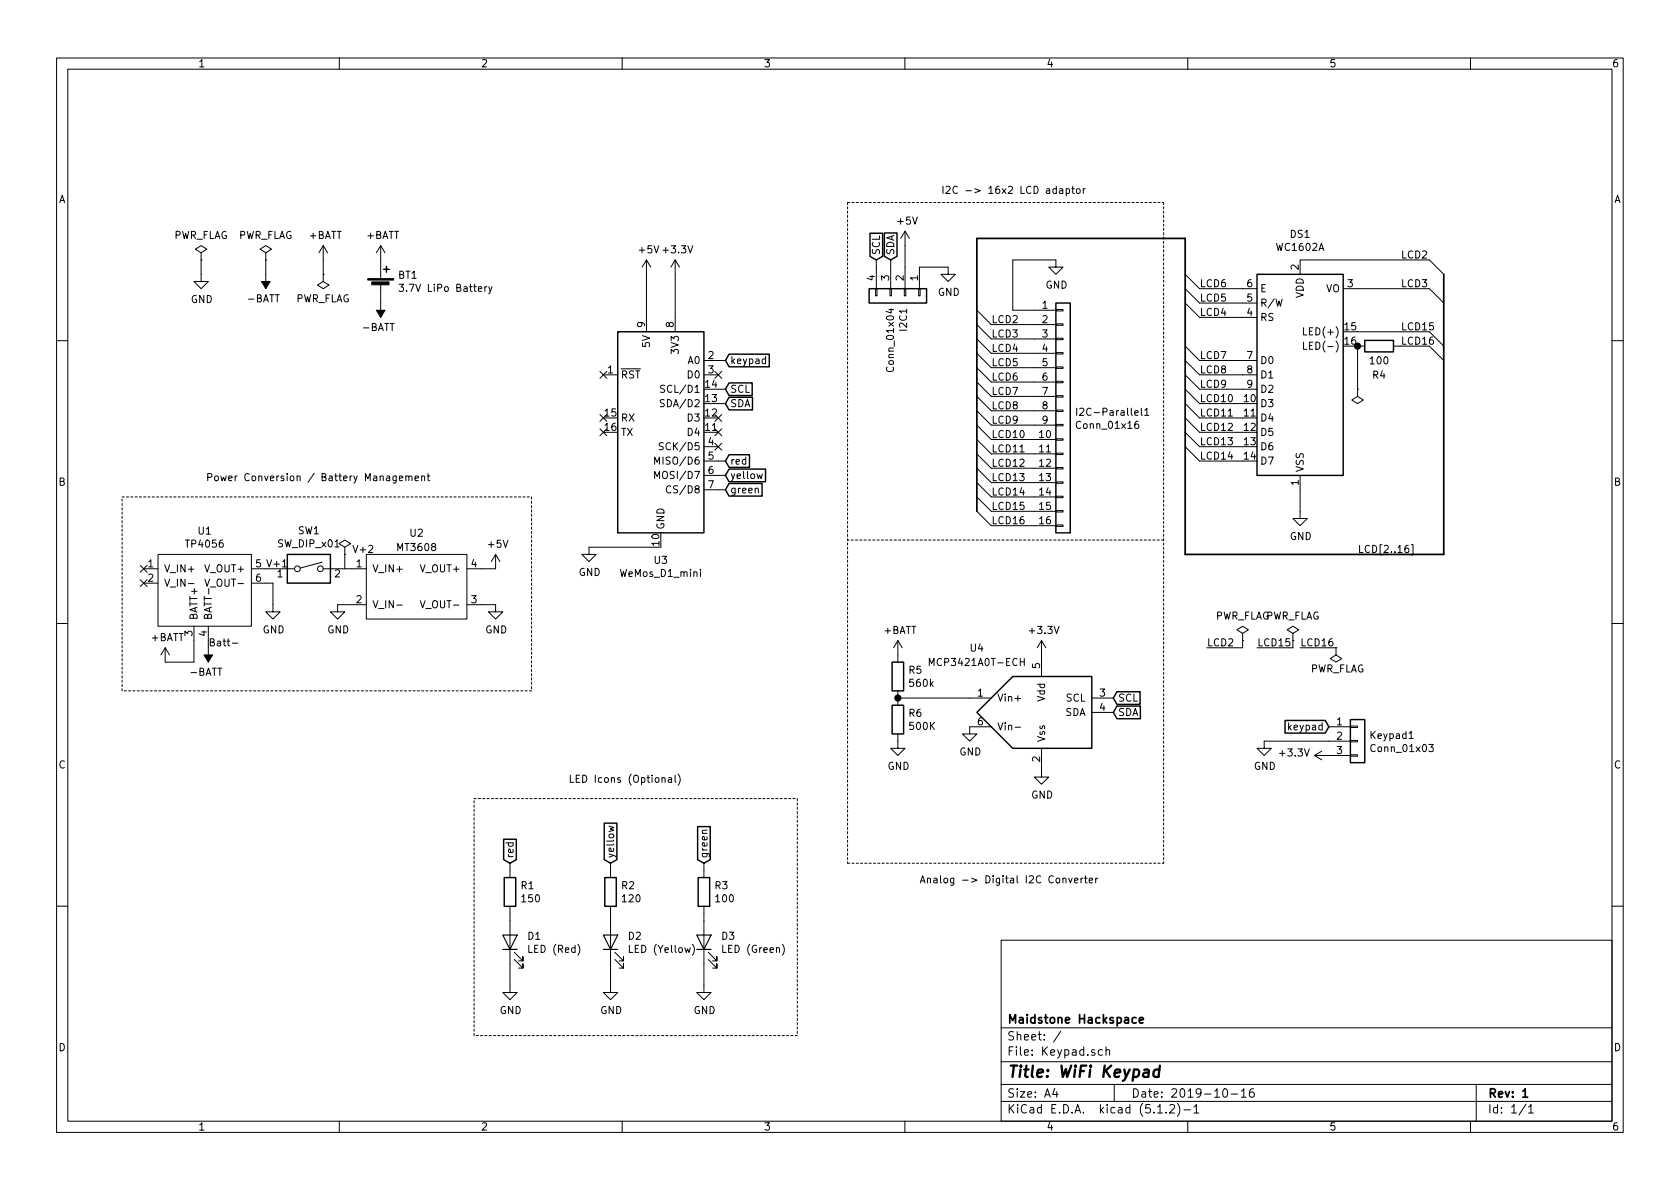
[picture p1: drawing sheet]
EESchema Schematic File Version 4
LIBS:Keypad-cache
EELAYER 29 0
EELAYER END
$Descr A4 11693 8268
encoding utf-8
Sheet 1 1
Title "WiFi Keypad"
Date "2019-10-16"
Rev "1"
Comp "Maidstone Hackspace"
Comment1 ""
Comment2 ""
Comment3 ""
Comment4 ""
$EndDescr
$Comp
L MCU_Module:WeMos_D1_mini U3
U 1 1
P 4600 3000
F 0 "U3" H 4600 2111 50  0000 C CNN
F 1 "WeMos_D1_mini" H 4600 2020 50  0000 C CNN
F 2 "Module:WEMOS_D1_mini_light" H 4600 1850 50  0001 C CNN
F 3 "https://wiki.wemos.cc/products:d1:d1_mini#documentation" H 2750 1850 50  0001 C CNN
	1    4600 3000
	1    0    0    -1  
$EndComp
$Comp
L Display_Character:WC1602A DS1
U 1 1
P 9050 2600
F 0 "DS1" H 9050 3581 50  0000 C CNN
F 1 "WC1602A" H 9050 3490 50  0000 C CNN
F 2 "Display:WC1602A" H 9050 1700 50  0001 C CIN
F 3 "http://www.wincomlcd.com/pdf/WC1602A-SFYLYHTC06.pdf" H 9750 2600 50  0001 C CNN
	1    9050 2600
	1    0    0    -1  
$EndComp
$Comp
L Connector_Generic:Conn_01x16 I2C-Parallel1
U 1 1
P 7400 2850
F 0 "I2C-Parallel1" H 7480 2842 50  0000 L CNN
F 1 "Conn_01x16" H 7480 2751 50  0000 L CNN
F 2 "Connector_PinHeader_2.54mm:PinHeader_1x16_P2.54mm_Vertical" H 7400 2850 50  0001 C CNN
F 3 "~" H 7400 2850 50  0001 C CNN
	1    7400 2850
	1    0    0    -1  
$EndComp
$Comp
L Connector_Generic:Conn_01x04 I2C1
U 1 1
P 6300 2050
F 0 "I2C1" H 6380 2042 50  0000 L CNN
F 1 "Conn_01x04" H 6380 1951 50  0000 L CNN
F 2 "Connector_PinHeader_2.54mm:PinHeader_1x04_P2.54mm_Vertical" H 6300 2050 50  0001 C CNN
F 3 "~" H 6300 2050 50  0001 C CNN
	1    6300 2050
	0    1    1    0   
$EndComp
$Comp
L power:GND #PWR025
U 1 1
P 9050 3550
F 0 "#PWR025" H 9050 3300 50  0001 C CNN
F 1 "GND" H 9055 3377 50  0000 C CNN
F 2 "" H 9050 3550 50  0001 C CNN
F 3 "" H 9050 3550 50  0001 C CNN
	1    9050 3550
	1    0    0    -1  
$EndComp
$Comp
L power:GND #PWR024
U 1 1
P 6600 1850
F 0 "#PWR024" H 6600 1600 50  0001 C CNN
F 1 "GND" H 6605 1677 50  0000 C CNN
F 2 "" H 6600 1850 50  0001 C CNN
F 3 "" H 6600 1850 50  0001 C CNN
	1    6600 1850
	1    0    0    -1  
$EndComp
$Comp
L power:GND #PWR018
U 1 1
P 4100 3800
F 0 "#PWR018" H 4100 3550 50  0001 C CNN
F 1 "GND" H 4105 3627 50  0000 C CNN
F 2 "" H 4100 3800 50  0001 C CNN
F 3 "" H 4100 3800 50  0001 C CNN
	1    4100 3800
	1    0    0    -1  
$EndComp
$Comp
L power:+3.3V #PWR020
U 1 1
P 4700 1900
F 0 "#PWR020" H 4700 1750 50  0001 C CNN
F 1 "+3.3V" H 4715 2073 50  0000 C CNN
F 2 "" H 4700 1900 50  0001 C CNN
F 3 "" H 4700 1900 50  0001 C CNN
	1    4700 1900
	1    0    0    -1  
$EndComp
$Comp
L power:GND #PWR017
U 1 1
P 1400 1900
F 0 "#PWR017" H 1400 1650 50  0001 C CNN
F 1 "GND" H 1405 1727 50  0000 C CNN
F 2 "" H 1400 1900 50  0001 C CNN
F 3 "" H 1400 1900 50  0001 C CNN
	1    1400 1900
	1    0    0    -1  
$EndComp
Wire Wire Line
	1400 1800 1400 1900
Wire Wire Line
	4700 1900 4700 2200
Wire Wire Line
	4600 3800 4100 3800
NoConn ~ 4200 2600
$Comp
L power:+5V #PWR019
U 1 1
P 4500 1900
F 0 "#PWR019" H 4500 1750 50  0001 C CNN
F 1 "+5V" H 4515 2073 50  0000 C CNN
F 2 "" H 4500 1900 50  0001 C CNN
F 3 "" H 4500 1900 50  0001 C CNN
	1    4500 1900
	1    0    0    -1  
$EndComp
Wire Wire Line
	4500 1900 4500 2200
$Comp
L power:+5V #PWR023
U 1 1
P 6300 1700
F 0 "#PWR023" H 6300 1550 50  0001 C CNN
F 1 "+5V" H 6315 1873 50  0000 C CNN
F 2 "" H 6300 1700 50  0001 C CNN
F 3 "" H 6300 1700 50  0001 C CNN
	1    6300 1700
	1    0    0    -1  
$EndComp
Wire Wire Line
	6400 1850 6600 1850
Wire Wire Line
	6300 1850 6300 1700
Text GLabel 5050 2700 2    50   Input ~ 0
SCL
Text GLabel 5050 2800 2    50   Input ~ 0
SDA
Text GLabel 6200 1800 1    50   Input ~ 0
SDA
Text GLabel 6100 1800 1    50   Input ~ 0
SCL
Wire Wire Line
	6100 1800 6100 1850
Wire Wire Line
	6200 1800 6200 1850
Wire Wire Line
	5050 2700 5000 2700
Wire Wire Line
	5050 2800 5000 2800
Wire Wire Line
	9050 3400 9050 3550
$Comp
L New_Library:MT3608 U2
U 1 1
P 2900 4050
F 0 "U2" H 2900 4400 50  0000 C CNN
F 1 "MT3608" H 2900 4300 50  0000 C CNN
F 2 "Keypad:MT3608_module_SMT" H 2900 4050 50  0001 C CNN
F 3 "" H 2900 4050 50  0001 C CNN
	1    2900 4050
	1    0    0    -1  
$EndComp
$Comp
L power:+5V #PWR013
U 1 1
P 3450 3950
F 0 "#PWR013" H 3450 3800 50  0001 C CNN
F 1 "+5V" H 3465 4123 50  0000 C CNN
F 2 "" H 3450 3950 50  0001 C CNN
F 3 "" H 3450 3950 50  0001 C CNN
	1    3450 3950
	1    0    0    -1  
$EndComp
$Comp
L power:GND #PWR014
U 1 1
P 3450 4200
F 0 "#PWR014" H 3450 3950 50  0001 C CNN
F 1 "GND" H 3455 4027 50  0000 C CNN
F 2 "" H 3450 4200 50  0001 C CNN
F 3 "" H 3450 4200 50  0001 C CNN
	1    3450 4200
	1    0    0    -1  
$EndComp
Wire Wire Line
	3450 4200 3350 4200
Wire Wire Line
	3450 3950 3350 3950
$Comp
L power:GND #PWR02
U 1 1
P 2350 4200
F 0 "#PWR02" H 2350 3950 50  0001 C CNN
F 1 "GND" H 2355 4027 50  0000 C CNN
F 2 "" H 2350 4200 50  0001 C CNN
F 3 "" H 2350 4200 50  0001 C CNN
	1    2350 4200
	1    0    0    -1  
$EndComp
Wire Wire Line
	2350 4200 2450 4200
$Comp
L power:+BATT #PWR07
U 1 1
P 2250 1800
F 0 "#PWR07" H 2250 1650 50  0001 C CNN
F 1 "+BATT" H 2265 1973 50  0000 C CNN
F 2 "" H 2250 1800 50  0001 C CNN
F 3 "" H 2250 1800 50  0001 C CNN
	1    2250 1800
	1    0    0    -1  
$EndComp
$Comp
L power:PWR_FLAG #FLG01
U 1 1
P 2250 1900
F 0 "#FLG01" H 2250 1975 50  0001 C CNN
F 1 "PWR_FLAG" H 2250 2073 50  0000 C CNN
F 2 "" H 2250 1900 50  0001 C CNN
F 3 "~" H 2250 1900 50  0001 C CNN
	1    2250 1900
	-1   0    0    1   
$EndComp
Wire Wire Line
	2250 1900 2250 1800
$Comp
L power:-BATT #PWR05
U 1 1
P 1850 1900
F 0 "#PWR05" H 1850 1750 50  0001 C CNN
F 1 "-BATT" H 1865 2073 50  0000 C CNN
F 2 "" H 1850 1900 50  0001 C CNN
F 3 "" H 1850 1900 50  0001 C CNN
	1    1850 1900
	-1   0    0    1   
$EndComp
Wire Wire Line
	1850 1900 1850 1800
$Comp
L New_Library:TP4056 U1
U 1 1
P 1400 4000
F 0 "U1" H 1425 4315 50  0000 C CNN
F 1 "TP4056" H 1425 4224 50  0000 C CNN
F 2 "Keypad:4056E_LiIon_loader_SMT" H 1400 4000 50  0001 C CNN
F 3 "" H 1400 4000 50  0001 C CNN
	1    1400 4000
	1    0    0    -1  
$EndComp
NoConn ~ 1000 3950
NoConn ~ 1000 4050
$Comp
L power:+BATT #PWR03
U 1 1
P 1150 4600
F 0 "#PWR03" H 1150 4450 50  0001 C CNN
F 1 "+BATT" H 1165 4773 50  0000 C CNN
F 2 "" H 1150 4600 50  0001 C CNN
F 3 "" H 1150 4600 50  0001 C CNN
	1    1150 4600
	1    0    0    -1  
$EndComp
$Comp
L power:GND #PWR012
U 1 1
P 1900 4200
F 0 "#PWR012" H 1900 3950 50  0001 C CNN
F 1 "GND" H 1905 4027 50  0000 C CNN
F 2 "" H 1900 4200 50  0001 C CNN
F 3 "" H 1900 4200 50  0001 C CNN
	1    1900 4200
	1    0    0    -1  
$EndComp
Wire Wire Line
	1850 4050 1900 4050
Wire Wire Line
	1450 4450 1450 4500
Wire Wire Line
	1350 4450 1350 4600
Wire Wire Line
	1350 4600 1150 4600
$Comp
L power:+BATT #PWR08
U 1 1
P 2650 1800
F 0 "#PWR08" H 2650 1650 50  0001 C CNN
F 1 "+BATT" H 2665 1973 50  0000 C CNN
F 2 "" H 2650 1800 50  0001 C CNN
F 3 "" H 2650 1800 50  0001 C CNN
	1    2650 1800
	1    0    0    -1  
$EndComp
$Comp
L Device:R R5
U 1 1
P 6250 4700
F 0 "R5" H 6320 4746 50  0000 L CNN
F 1 "560k" H 6320 4655 50  0000 L CNN
F 2 "Resistor_THT:R_Axial_DIN0207_L6.3mm_D2.5mm_P10.16mm_Horizontal" V 6180 4700 50  0001 C CNN
F 3 "~" H 6250 4700 50  0001 C CNN
	1    6250 4700
	1    0    0    -1  
$EndComp
$Comp
L power:+BATT #PWR027
U 1 1
P 6250 4550
F 0 "#PWR027" H 6250 4400 50  0001 C CNN
F 1 "+BATT" H 6265 4723 50  0000 C CNN
F 2 "" H 6250 4550 50  0001 C CNN
F 3 "" H 6250 4550 50  0001 C CNN
	1    6250 4550
	1    0    0    -1  
$EndComp
Wire Wire Line
	5000 2500 5050 2500
$Comp
L power:GND #PWR0101
U 1 1
P 7350 1800
F 0 "#PWR0101" H 7350 1550 50  0001 C CNN
F 1 "GND" H 7355 1627 50  0000 C CNN
F 2 "" H 7350 1800 50  0001 C CNN
F 3 "" H 7350 1800 50  0001 C CNN
	1    7350 1800
	1    0    0    -1  
$EndComp
Wire Wire Line
	7200 2150 7050 2150
Wire Wire Line
	7050 2150 7050 1800
Wire Wire Line
	7050 1800 7350 1800
Wire Wire Line
	7200 2250 6900 2250
Wire Wire Line
	7200 2350 6900 2350
Wire Wire Line
	7200 2450 6900 2450
Wire Wire Line
	7200 2550 6900 2550
Wire Wire Line
	7200 2650 6900 2650
Wire Wire Line
	7200 2750 6900 2750
Wire Wire Line
	7200 2850 6900 2850
Wire Wire Line
	7200 2950 6900 2950
Wire Wire Line
	7200 3050 6900 3050
Wire Wire Line
	7200 3150 6900 3150
Wire Wire Line
	7200 3250 6900 3250
Wire Wire Line
	7200 3350 6900 3350
Wire Wire Line
	7200 3450 6900 3450
Wire Wire Line
	7200 3550 6900 3550
Wire Wire Line
	7200 3650 6900 3650
Text Label 6900 2250 0    50   ~ 0
LCD2
Text Label 6900 2350 0    50   ~ 0
LCD3
Text Label 6900 2450 0    50   ~ 0
LCD4
Text Label 6900 2550 0    50   ~ 0
LCD5
Text Label 6900 2650 0    50   ~ 0
LCD6
Text Label 6900 2750 0    50   ~ 0
LCD7
Text Label 6900 2850 0    50   ~ 0
LCD8
Text Label 6900 2950 0    50   ~ 0
LCD9
Text Label 6900 3050 0    50   ~ 0
LCD10
Text Label 6900 3150 0    50   ~ 0
LCD11
Text Label 6900 3250 0    50   ~ 0
LCD12
Text Label 6900 3350 0    50   ~ 0
LCD13
Text Label 6900 3450 0    50   ~ 0
LCD14
Text Label 6900 3550 0    50   ~ 0
LCD15
Text Label 6900 3650 0    50   ~ 0
LCD16
Wire Wire Line
	9050 1800 9950 1800
Wire Wire Line
	9450 2000 9950 2000
Wire Wire Line
	9450 2300 9950 2300
Wire Wire Line
	8650 2000 8350 2000
Wire Wire Line
	8650 2100 8350 2100
Wire Wire Line
	8650 2200 8350 2200
Wire Wire Line
	8650 2500 8350 2500
Wire Wire Line
	8650 2600 8350 2600
Wire Wire Line
	8650 2700 8350 2700
Wire Wire Line
	8650 2800 8350 2800
Wire Wire Line
	8650 2900 8350 2900
Wire Wire Line
	8650 3000 8350 3000
Wire Wire Line
	8650 3100 8350 3100
Wire Wire Line
	8650 3200 8350 3200
Entry Wire Line
	6800 2150 6900 2250
Entry Wire Line
	6800 2250 6900 2350
Entry Wire Line
	6800 2350 6900 2450
Entry Wire Line
	6800 2450 6900 2550
Entry Wire Line
	6800 2550 6900 2650
Entry Wire Line
	6800 2650 6900 2750
Entry Wire Line
	6800 2750 6900 2850
Entry Wire Line
	6800 2850 6900 2950
Entry Wire Line
	6800 2950 6900 3050
Entry Wire Line
	6800 3050 6900 3150
Entry Wire Line
	6800 3150 6900 3250
Entry Wire Line
	6800 3250 6900 3350
Entry Wire Line
	6800 3350 6900 3450
Entry Wire Line
	6800 3450 6900 3550
Entry Wire Line
	6800 3550 6900 3650
Entry Wire Line
	8350 2000 8250 1900
Entry Wire Line
	8250 2000 8350 2100
Entry Wire Line
	8250 2100 8350 2200
Entry Wire Line
	8250 2400 8350 2500
Entry Wire Line
	8250 2500 8350 2600
Entry Wire Line
	8250 2600 8350 2700
Entry Wire Line
	8250 2700 8350 2800
Entry Wire Line
	8250 2800 8350 2900
Entry Wire Line
	8250 2900 8350 3000
Entry Wire Line
	8250 3000 8350 3100
Entry Wire Line
	8250 3100 8350 3200
Entry Wire Line
	9950 1800 10050 1900
Entry Wire Line
	9950 2000 10050 2100
Entry Wire Line
	9950 2300 10050 2400
Entry Wire Line
	9950 2400 10050 2500
Wire Bus Line
	8250 3850 10050 3850
Text Label 9450 3850 0    50   ~ 0
LCD[2..16]
Text Label 9750 1800 0    50   ~ 0
LCD2
Text Label 9750 2000 0    50   ~ 0
LCD3
Text Label 9750 2300 0    50   ~ 0
LCD15
Text Label 8350 2500 0    50   ~ 0
LCD7
Text Label 8350 2600 0    50   ~ 0
LCD8
Text Label 8350 2700 0    50   ~ 0
LCD9
Text Label 8350 2800 0    50   ~ 0
LCD10
Text Label 8350 2900 0    50   ~ 0
LCD11
Text Label 8350 3000 0    50   ~ 0
LCD12
Text Label 8350 3100 0    50   ~ 0
LCD13
Text Label 8350 3200 0    50   ~ 0
LCD14
Text Label 8350 2200 0    50   ~ 0
LCD4
Text Label 8350 2100 0    50   ~ 0
LCD5
Text Label 8350 2000 0    50   ~ 0
LCD6
Wire Bus Line
	6800 1650 8250 1650
$Comp
L power:-BATT #PWR06
U 1 1
P 1450 4500
F 0 "#PWR06" H 1450 4350 50  0001 C CNN
F 1 "-BATT" H 1465 4673 50  0000 C CNN
F 2 "" H 1450 4500 50  0001 C CNN
F 3 "" H 1450 4500 50  0001 C CNN
	1    1450 4500
	-1   0    0    1   
$EndComp
$Comp
L power:-BATT #PWR09
U 1 1
P 2650 2100
F 0 "#PWR09" H 2650 1950 50  0001 C CNN
F 1 "-BATT" H 2665 2273 50  0000 C CNN
F 2 "" H 2650 2100 50  0001 C CNN
F 3 "" H 2650 2100 50  0001 C CNN
	1    2650 2100
	-1   0    0    1   
$EndComp
$Comp
L power:PWR_FLAG #FLG0101
U 1 1
P 1850 1800
F 0 "#FLG0101" H 1850 1875 50  0001 C CNN
F 1 "PWR_FLAG" H 1850 1973 50  0000 C CNN
F 2 "" H 1850 1800 50  0001 C CNN
F 3 "~" H 1850 1800 50  0001 C CNN
	1    1850 1800
	1    0    0    -1  
$EndComp
$Comp
L power:PWR_FLAG #FLG0102
U 1 1
P 1400 1800
F 0 "#FLG0102" H 1400 1875 50  0001 C CNN
F 1 "PWR_FLAG" H 1400 1973 50  0000 C CNN
F 2 "" H 1400 1800 50  0001 C CNN
F 3 "~" H 1400 1800 50  0001 C CNN
	1    1400 1800
	1    0    0    -1  
$EndComp
Wire Wire Line
	4900 6700 4900 6850
Wire Wire Line
	4900 6350 4900 6400
Wire Wire Line
	4900 6000 4900 6050
Wire Wire Line
	4250 6350 4250 6400
Wire Wire Line
	4250 6000 4250 6050
Wire Wire Line
	3550 6350 3550 6400
$Comp
L power:GND #PWR022
U 1 1
P 4900 6850
F 0 "#PWR022" H 4900 6600 50  0001 C CNN
F 1 "GND" H 4905 6677 50  0000 C CNN
F 2 "" H 4900 6850 50  0001 C CNN
F 3 "" H 4900 6850 50  0001 C CNN
	1    4900 6850
	1    0    0    -1  
$EndComp
$Comp
L Device:R R3
U 1 1
P 4900 6200
F 0 "R3" H 4970 6246 50  0000 L CNN
F 1 "100" H 4970 6155 50  0000 L CNN
F 2 "Resistor_THT:R_Axial_DIN0207_L6.3mm_D2.5mm_P10.16mm_Horizontal" V 4830 6200 50  0001 C CNN
F 3 "~" H 4900 6200 50  0001 C CNN
	1    4900 6200
	1    0    0    -1  
$EndComp
$Comp
L Device:R R2
U 1 1
P 4250 6200
F 0 "R2" H 4320 6246 50  0000 L CNN
F 1 "120" H 4320 6155 50  0000 L CNN
F 2 "Resistor_THT:R_Axial_DIN0207_L6.3mm_D2.5mm_P10.16mm_Horizontal" V 4180 6200 50  0001 C CNN
F 3 "~" H 4250 6200 50  0001 C CNN
	1    4250 6200
	1    0    0    -1  
$EndComp
$Comp
L Device:R R1
U 1 1
P 3550 6200
F 0 "R1" H 3620 6246 50  0000 L CNN
F 1 "150" H 3620 6155 50  0000 L CNN
F 2 "Resistor_THT:R_Axial_DIN0207_L6.3mm_D2.5mm_P10.16mm_Horizontal" V 3480 6200 50  0001 C CNN
F 3 "~" H 3550 6200 50  0001 C CNN
	1    3550 6200
	1    0    0    -1  
$EndComp
$Comp
L Device:LED D3
U 1 1
P 4900 6550
F 0 "D3" V 4939 6433 50  0000 R CNN
F 1 "LED (Green)" V 4848 6433 50  0000 R CNN
F 2 "LED_THT:LED_D3.0mm" H 4900 6550 50  0001 C CNN
F 3 "~" H 4900 6550 50  0001 C CNN
	1    4900 6550
	0    -1   -1   0   
$EndComp
$Comp
L Device:LED D2
U 1 1
P 4250 6550
F 0 "D2" V 4289 6433 50  0000 R CNN
F 1 "LED (Yellow)" V 4198 6433 50  0000 R CNN
F 2 "LED_THT:LED_D3.0mm" H 4250 6550 50  0001 C CNN
F 3 "~" H 4250 6550 50  0001 C CNN
	1    4250 6550
	0    -1   -1   0   
$EndComp
$Comp
L Device:LED D1
U 1 1
P 3550 6550
F 0 "D1" V 3589 6433 50  0000 R CNN
F 1 "LED (Red)" V 3498 6433 50  0000 R CNN
F 2 "LED_THT:LED_D3.0mm" H 3550 6550 50  0001 C CNN
F 3 "~" H 3550 6550 50  0001 C CNN
	1    3550 6550
	0    -1   -1   0   
$EndComp
$Comp
L Device:Battery_Cell BT1
U 1 1
P 2650 2000
F 0 "BT1" H 2768 2096 50  0000 L CNN
F 1 "3.7V LiPo Battery" H 2768 2005 50  0000 L CNN
F 2 "Connector_JST:JST_XH_B2B-XH-A_1x02_P2.50mm_Vertical" V 2650 2060 50  0001 C CNN
F 3 "~" V 2650 2060 50  0001 C CNN
	1    2650 2000
	1    0    0    -1  
$EndComp
Wire Wire Line
	1900 4050 1900 4200
Wire Wire Line
	8750 4500 9000 4500
Wire Wire Line
	9000 4500 9000 4450
Wire Wire Line
	9050 4500 9300 4500
Text Label 8750 4500 0    50   ~ 0
LCD15
Text Label 9050 4500 0    50   ~ 0
LCD16
$Comp
L power:PWR_FLAG #FLG0103
U 1 1
P 9000 4450
F 0 "#FLG0103" H 9000 4525 50  0001 C CNN
F 1 "PWR_FLAG" H 9000 4623 50  0000 C CNN
F 2 "" H 9000 4450 50  0001 C CNN
F 3 "~" H 9000 4450 50  0001 C CNN
	1    9000 4450
	1    0    0    -1  
$EndComp
$Comp
L power:PWR_FLAG #FLG0104
U 1 1
P 9300 4500
F 0 "#FLG0104" H 9300 4575 50  0001 C CNN
F 1 "PWR_FLAG" H 9100 4650 50  0000 L CNN
F 2 "" H 9300 4500 50  0001 C CNN
F 3 "~" H 9300 4500 50  0001 C CNN
	1    9300 4500
	-1   0    0    1   
$EndComp
Wire Wire Line
	9750 2400 9950 2400
$Comp
L Device:R R4
U 1 1
P 9600 2400
F 0 "R4" V 9800 2400 50  0000 C CNN
F 1 "100" V 9700 2400 50  0000 C CNN
F 2 "Resistor_THT:R_Axial_DIN0207_L6.3mm_D2.5mm_P10.16mm_Horizontal" V 9530 2400 50  0001 C CNN
F 3 "~" H 9600 2400 50  0001 C CNN
	1    9600 2400
	0    1    1    0   
$EndComp
Text Label 9750 2400 0    50   ~ 0
LCD16
Text Label 8400 4500 0    50   ~ 0
LCD2
$Comp
L power:PWR_FLAG #FLG0105
U 1 1
P 8650 4450
F 0 "#FLG0105" H 8650 4525 50  0001 C CNN
F 1 "PWR_FLAG" H 8650 4623 50  0000 C CNN
F 2 "" H 8650 4450 50  0001 C CNN
F 3 "~" H 8650 4450 50  0001 C CNN
	1    8650 4450
	1    0    0    -1  
$EndComp
Wire Wire Line
	8400 4500 8650 4500
Wire Wire Line
	8650 4500 8650 4450
Wire Wire Line
	9450 2400 9450 2700
Connection ~ 9450 2400
$Comp
L power:PWR_FLAG #FLG0106
U 1 1
P 9450 2700
F 0 "#FLG0106" H 9450 2775 50  0001 C CNN
F 1 "PWR_FLAG" H 9450 2873 50  0001 C CNN
F 2 "" H 9450 2700 50  0001 C CNN
F 3 "~" H 9450 2700 50  0001 C CNN
	1    9450 2700
	-1   0    0    1   
$EndComp
Wire Wire Line
	2400 3850 2400 3950
$Comp
L power:PWR_FLAG #FLG0107
U 1 1
P 2400 3850
F 0 "#FLG0107" H 2400 3925 50  0001 C CNN
F 1 "PWR_FLAG" H 2400 4023 50  0001 C CNN
F 2 "" H 2400 3850 50  0001 C CNN
F 3 "~" H 2400 3850 50  0001 C CNN
	1    2400 3850
	1    0    0    -1  
$EndComp
Text Label 1850 3950 0    50   ~ 0
V+1
Text Label 2450 3850 0    50   ~ 0
V+2
Text Label 1450 4500 0    50   ~ 0
Batt-
Wire Notes Line
	5900 1400 8100 1400
Wire Notes Line
	8100 3750 5900 3750
Text Notes 6550 1350 0    50   ~ 0
I2C -> 16x2 LCD adaptor
NoConn ~ 5000 2600
NoConn ~ 5000 2900
NoConn ~ 5000 3000
$Comp
L power:GND #PWR04
U 1 1
P 4250 6850
F 0 "#PWR04" H 4250 6600 50  0001 C CNN
F 1 "GND" H 4255 6677 50  0000 C CNN
F 2 "" H 4250 6850 50  0001 C CNN
F 3 "" H 4250 6850 50  0001 C CNN
	1    4250 6850
	1    0    0    -1  
$EndComp
$Comp
L power:GND #PWR01
U 1 1
P 3550 6850
F 0 "#PWR01" H 3550 6600 50  0001 C CNN
F 1 "GND" H 3555 6677 50  0000 C CNN
F 2 "" H 3550 6850 50  0001 C CNN
F 3 "" H 3550 6850 50  0001 C CNN
	1    3550 6850
	1    0    0    -1  
$EndComp
Wire Wire Line
	3550 6850 3550 6700
Wire Wire Line
	4250 6850 4250 6700
Text GLabel 5050 3200 2    50   Input ~ 0
red
Text GLabel 5050 3400 2    50   Input ~ 0
green
Text GLabel 5050 3300 2    50   Input ~ 0
yellow
Wire Wire Line
	5000 3200 5050 3200
Wire Wire Line
	5000 3300 5050 3300
Wire Wire Line
	5000 3400 5050 3400
Text GLabel 3550 6000 1    50   Input ~ 0
red
Text GLabel 4250 6000 1    50   Input ~ 0
yellow
Wire Wire Line
	3550 6050 3550 6000
NoConn ~ 4200 3000
NoConn ~ 4200 2900
NoConn ~ 5000 3100
Text GLabel 7750 4950 2    50   Input ~ 0
SDA
Text GLabel 7750 4850 2    50   Input ~ 0
SCL
Text GLabel 5050 2500 2    50   Input ~ 0
keypad
Text GLabel 9250 5050 0    50   Input ~ 0
keypad
Wire Wire Line
	9250 5150 8800 5150
$Comp
L power:+3.3V #PWR015
U 1 1
P 9250 5250
F 0 "#PWR015" H 9250 5100 50  0001 C CNN
F 1 "+3.3V" V 9265 5378 50  0000 L CNN
F 2 "" H 9250 5250 50  0001 C CNN
F 3 "" H 9250 5250 50  0001 C CNN
	1    9250 5250
	0    -1   -1   0   
$EndComp
$Comp
L power:GND #PWR010
U 1 1
P 8800 5150
F 0 "#PWR010" H 8800 4900 50  0001 C CNN
F 1 "GND" H 8805 4977 50  0000 C CNN
F 2 "" H 8800 5150 50  0001 C CNN
F 3 "" H 8800 5150 50  0001 C CNN
	1    8800 5150
	1    0    0    -1  
$EndComp
$Comp
L power:GND #PWR011
U 1 1
P 6750 5050
F 0 "#PWR011" H 6750 4800 50  0001 C CNN
F 1 "GND" H 6755 4877 50  0000 C CNN
F 2 "" H 6750 5050 50  0001 C CNN
F 3 "" H 6750 5050 50  0001 C CNN
	1    6750 5050
	1    0    0    -1  
$EndComp
$Comp
L power:GND #PWR021
U 1 1
P 7250 5350
F 0 "#PWR021" H 7250 5100 50  0001 C CNN
F 1 "GND" H 7255 5177 50  0000 C CNN
F 2 "" H 7250 5350 50  0001 C CNN
F 3 "" H 7250 5350 50  0001 C CNN
	1    7250 5350
	1    0    0    -1  
$EndComp
$Comp
L power:+3.3V #PWR016
U 1 1
P 7250 4550
F 0 "#PWR016" H 7250 4400 50  0001 C CNN
F 1 "+3.3V" H 7265 4723 50  0000 C CNN
F 2 "" H 7250 4550 50  0001 C CNN
F 3 "" H 7250 4550 50  0001 C CNN
	1    7250 4550
	1    0    0    -1  
$EndComp
$Comp
L Connector_Generic:Conn_01x03 Keypad1
U 1 1
P 9450 5150
F 0 "Keypad1" H 9530 5192 50  0000 L CNN
F 1 "Conn_01x03" H 9530 5101 50  0000 L CNN
F 2 "Connector_PinHeader_2.54mm:PinHeader_1x03_P2.54mm_Vertical" H 9450 5150 50  0001 C CNN
F 3 "~" H 9450 5150 50  0001 C CNN
	1    9450 5150
	1    0    0    -1  
$EndComp
$Comp
L Analog_ADC:MCP3421A0T-ECH U4
U 1 1
P 7250 4950
F 0 "U4" H 6800 5400 50  0000 C CNN
F 1 "MCP3421A0T-ECH" H 6800 5300 50  0000 C CNN
F 2 "Package_TO_SOT_SMD:SOT-23-6_Handsoldering" H 7250 4950 50  0001 C CIN
F 3 "http://ww1.microchip.com/downloads/en/DeviceDoc/22003e.pdf" H 7250 4950 50  0001 C CNN
	1    7250 4950
	1    0    0    -1  
$EndComp
Text GLabel 4900 6000 1    50   Input ~ 0
green
Wire Notes Line
	5900 6000 8100 6000
Wire Notes Line
	8100 1400 8100 6000
Wire Notes Line
	5900 1400 5900 6000
Text Notes 7650 6150 2    50   ~ 0
Analog -> Digital I2C Converter
Wire Notes Line
	5550 5550 5550 7200
Wire Notes Line
	5550 7200 3300 7200
Wire Notes Line
	3300 7200 3300 5550
Wire Notes Line
	3300 5550 5550 5550
Text Notes 4750 5450 2    50   ~ 0
LED Icons (Optional)
Wire Notes Line
	850  3450 3700 3450
Wire Notes Line
	3700 3450 3700 4800
Wire Notes Line
	3700 4800 850  4800
Wire Notes Line
	850  4800 850  3450
Text Notes 3000 3350 2    50   ~ 0
Power Conversion / Battery Management
$Comp
L Switch:SW_DIP_x01 SW1
U 1 1
P 2150 3950
F 0 "SW1" H 2150 4217 50  0000 C CNN
F 1 "SW_DIP_x01" H 2150 4126 50  0000 C CNN
F 2 "Keypad:Mini_Latching_Torch_Switch" H 2150 3950 50  0001 C CNN
F 3 "~" H 2150 3950 50  0001 C CNN
	1    2150 3950
	1    0    0    -1  
$EndComp
$Comp
L Device:R R6
U 1 1
P 6250 5000
F 0 "R6" H 6320 5046 50  0000 L CNN
F 1 "500K" H 6320 4955 50  0000 L CNN
F 2 "Resistor_THT:R_Axial_DIN0207_L6.3mm_D2.5mm_P10.16mm_Horizontal" V 6180 5000 50  0001 C CNN
F 3 "~" H 6250 5000 50  0001 C CNN
	1    6250 5000
	1    0    0    -1  
$EndComp
$Comp
L power:GND #PWR026
U 1 1
P 6250 5150
F 0 "#PWR026" H 6250 4900 50  0001 C CNN
F 1 "GND" H 6255 4977 50  0000 C CNN
F 2 "" H 6250 5150 50  0001 C CNN
F 3 "" H 6250 5150 50  0001 C CNN
	1    6250 5150
	1    0    0    -1  
$EndComp
Wire Wire Line
	6250 4850 6750 4850
Connection ~ 6250 4850
Wire Bus Line
	10050 1900 10050 3850
Wire Bus Line
	6800 1650 6800 3550
Wire Bus Line
	8250 1650 8250 3850
$EndSCHEMATC
